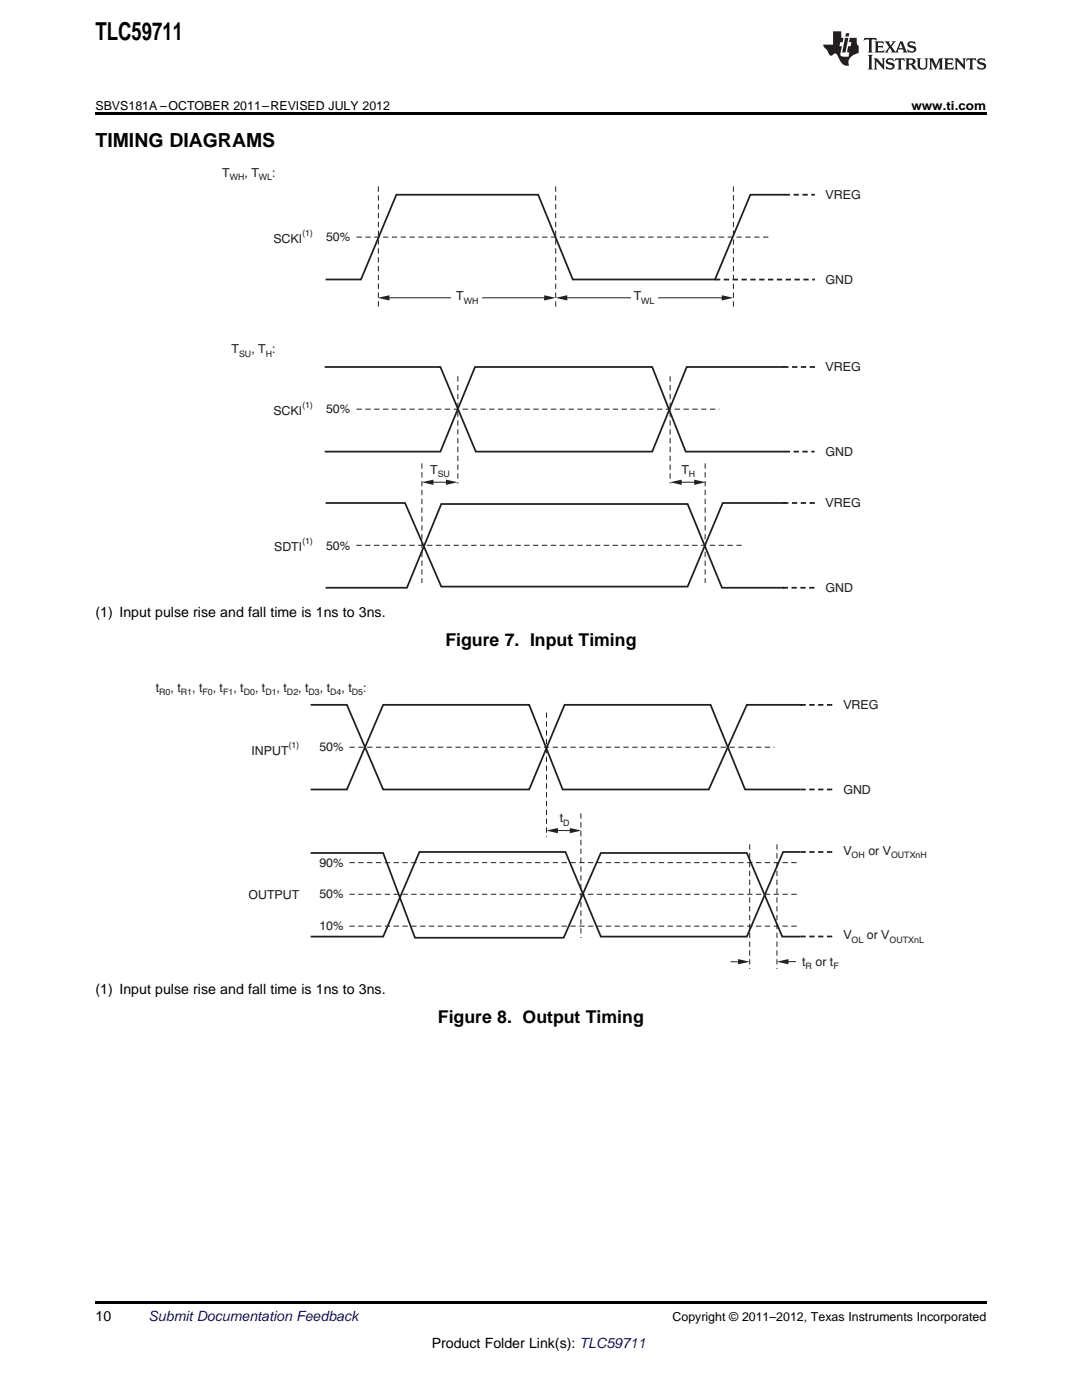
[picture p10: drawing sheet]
<svg xmlns="http://www.w3.org/2000/svg" width="216mm" height="279mm" viewBox="0 0 216 279" stroke-linecap="round" stroke-linejoin="round" font-family="sans-serif">
<path d="M62 140.7h7.2l7.3 16.9h29.1l7.1-16.9h29.1l6.9 16.9h11M160.1 140.7h-11.1l-7.6 16.9h-29.1l-6.7-16.9h-29.1l-7.3 16.9h-7.2M62 170.2h14.5l6.3 16.9h29.7l7.4-16.9h29.1l7.1 16.7h3.7M159.7 170h-3.4l-7.3 16.9h-29.1l-7.1-16.9h-29.1l-7.2 16.9h-14.5" fill="none" stroke="#231f20" stroke-width=".35"/>
<path d="M69.7 149.1h84.8M109 142.2v24.9M69.7 172.2h90M69.7 178.5h90M115.9 162.3v24.9M149.6 168.5v24.9M155 168.5v24.9M69.7 184.8h90" fill="none" stroke="#231f20" stroke-width=".2" stroke-dasharray="1.1 .7" stroke-linecap="butt"/>
<path d="M159.7 157.6h6.5M159.7 140.7h6.5M159.7 170h6.5M159.7 186.9h6.5" fill="none" stroke="#231f20" stroke-width=".35" stroke-dasharray="1.1 .7" stroke-linecap="butt"/>
<path d="M109 165.8l2.3-.6v1.1z" fill="#231f20"/>
<path d="M110.4 165.8h4.4" fill="none" stroke="#231f20" stroke-width=".2"/>
<g fill="#231f20">
<path d="M113.7 165.2l2.3 .6-2.3 .5z"/>
<path d="M155 191.9l2.3-.5v1.1z"/>
</g>
<path d="M156.4 191.9h2.4" fill="none" stroke="#231f20" stroke-width=".2"/>
<path d="M147.3 191.4l2.3 .5-2.3 .6z" fill="#231f20"/>
<path d="M145.8 191.9h2.4" fill="none" stroke="#231f20" stroke-width=".2"/>
<path d="M156.7 38.9h-7l-7 16.9h-28.4l-6.9-16.9h-28.3l-7.1 16.9h-7M64.8 73.2h23.1l7 16.9h35.2l6.9-16.9h19.6M64.8 90.1h23.1l6.9-16.9h35.3l6.7 16.9h19.9M65 100.4h15.8l7.3 16.7h49.1l7-16.7h12.5M65 117.3h16.2l6.9-16.7h49.1l6.9 16.7h12.5" fill="none" stroke="#231f20" stroke-width=".35"/>
<path d="M156.3 73.2h6.5M156.6 90.1h5.9M156.2 117.3h6.6M156.3 100.4h6.6" fill="none" stroke="#231f20" stroke-width=".35" stroke-dasharray="1.1 .7" stroke-linecap="butt"/>
<path d="M75.5 37.2v24.7M91.4 75.1v21.4M133.7 75.1v21.4M71.1 81.7h72.5M84.2 92.5v23.9M140.7 92.5v23.9M71.1 108.8h77.6" fill="none" stroke="#231f20" stroke-width=".2" stroke-dasharray="1.1 .7" stroke-linecap="butt"/>
<path d="M84.2 96.2l2.3-.5v1.1z" fill="#231f20"/>
<path d="M85.6 96.2h4.3" fill="none" stroke="#231f20" stroke-width=".2"/>
<g fill="#231f20">
<path d="M89 95.7l2.3 .5-2.3 .6z"/>
<path d="M133.7 96.2l2.3-.5v1.1z"/>
</g>
<path d="M135.1 96.2h4.3" fill="none" stroke="#231f20" stroke-width=".2"/>
<path d="M138.5 95.7l2.3 .5-2.3 .6z" fill="#231f20"/>
<path d="M156.6 38.9h6M142.7 55.8h19.9" fill="none" stroke="#231f20" stroke-width=".35" stroke-dasharray="1.1 .7" stroke-linecap="butt"/>
<path d="M110.9 37.2v24.7M146.3 37.2v24.7M71.1 47.3h82.3" fill="none" stroke="#231f20" stroke-width=".2" stroke-dasharray="1.1 .7" stroke-linecap="butt"/>
<path d="M75.4 59.4l2.3-.5v1.1z" fill="#231f20"/>
<path d="M77.1 59.4h32.2" fill="none" stroke="#231f20" stroke-width=".2"/>
<g fill="#231f20">
<path d="M108.6 58.9l2.3 .5-2.3 .6z"/>
<path d="M110.9 59.4l2.3-.5v1.1z"/>
</g>
<path d="M112.5 59.4h32.1" fill="none" stroke="#231f20" stroke-width=".2"/>
<path d="M144 58.9l2.3 .5-2.3 .6z" fill="#231f20"/>
<g fill="#fff">
<path d="M90.2 57.8h6v3.3h-6z" fill-rule="evenodd"/>
<path d="M125.9 57.8h5.2v3.3h-5.2z" fill-rule="evenodd"/>
</g>
<g fill="#231f20">
<path d="M172.5 7.6l-.1 .5 .4-.2h.6v.1v2.1l-.2 .4h.9l-.2-.4v-2.1l.1-.1h.5l.5 .2-.2-.5zM174.5 8.3l.2 .3v1.5l-.2 .4h1.8l.2-.6a1.04 1.04 0 0 1-1.3 .2v-.7h.6l.3 .2v-.6l-.3 .2h-.6v-.6l.8-.1 .4 .3-.2-.5zM176.5 8.3l.9 1.1-.9 1.1h.8l-.2-.2 .4-.7 .5 .7-.2 .2h1.5l-.2-.2 .2-.4h.9l.1 .4-.2 .2h1l-.3-.3-.7-1.9h-.5l-.9 2-.8-1 .9-1h-.8l.1 .3-.4 .5-.3-.6 .1-.2zM179.7 8.6l.4 1h-.7zM181.3 8.4a.63 .63 0 0 0-.2 .7 .63 .63 0 0 0 .6 .4l.6 .2 .1 .2a.75 .75 0 0 1-.7 .4 .75 .75 0 0 1-.6-.5l.1 .7 .1-.1a1.11 1.11 0 0 0 1.5-.6 1.13 1.13 0 0 0-1.2-.8l-.1-.4a1.04 1.04 0 0 1 1.2 .2l-.2-.5-.2 .1-.4-.2zM173.2 10.9l.2 .4v2.2l-.2 .4h1l-.3-.4v-2.2l.3-.4zM174.3 11.6l.3 .4v1.5l-.3 .4h.8l-.2-.4v-1.3l1.5 1.7v-1.9l.2-.4h-.7l.2 .4v.9l-1.1-1.3zM177 11.8a.62 .62 0 0 0-.2 .7 .62 .62 0 0 0 .6 .4l.6 .1 .1 .3a.76 .76 0 0 1-.7 .3 .76 .76 0 0 1-.7-.4l.2 .7 .1-.1a1.11 1.11 0 0 0 1.5-.6 1.13 1.13 0 0 0-1.2-.8l-.1-.4a1.04 1.04 0 0 1 1.2 .2l-.2-.6-.2 .1-.5-.1zM178.7 11.6l-.2 .6a.61 .61 0 0 1 .8-.3v1.6l-.2 .4h.9l-.2-.4v-1.6a.63 .63 0 0 1 .7 .3l-.1-.6zM180.6 11.6l.3 .4v1.5l-.3 .4h1l-.2-.2-.1-.8 .6 .2a.76 .76 0 0 0 1.2 .7l-1-1a.58 .58 0 0 0 .6-.5 .58 .58 0 0 0-.5-.6zM181.4 11.9h.1a.45 .45 0 0 1 .5 .1 .45 .45 0 0 1 .1 .5l-.8 .2zM182.9 11.6l.2 .2a2.17 2.17 0 0 0 .3 1.9 .99 .99 0 0 0 1.6-.6v-1.1l.2-.4h-.7l.2 .2a1.92 1.92 0 0 1-.2 1.8 .6 .6 0 0 1-.9-.5v-1.1l.2-.4zM185.4 11.6l.2 .4v1.5l-.2 .4h.7l-.2-.4v-1.4l.8 1.8 .8-1.8v1.4l-.2 .4h.9l-.2-.4v-1.5l.2-.4h-.8l-.6 1.5-.6-1.5zM188.4 11.6l.2 .4v1.5l-.2 .4h1.8l.1-.6a1.04 1.04 0 0 1-1.2 .1v-.6h.5l.4 .2v-.6l-.4 .2h-.5v-.7h.8l.3 .3-.1-.6zM190.5 11.6l.2 .4v1.5l-.2 .4h.7l-.2-.4v-1.3l1.5 1.7v-1.9l.2-.4h-.7l.2 .4v.9l-1.1-1.3zM192.9 11.6l-.1 .6a.61 .61 0 0 1 .7-.3l.1 1.6-.3 .4h1l-.3-.4 .1-1.6a.63 .63 0 0 1 .7 .3l-.1-.6zM195.2 11.8a.62 .62 0 0 0-.2 .7 .62 .62 0 0 0 .6 .4l.6 .1 .1 .3a.76 .76 0 0 1-.7 .3 .76 .76 0 0 1-.6-.4l.1 .7 .1-.1a1.11 1.11 0 0 0 1.6-.6 1.13 1.13 0 0 0-1.3-.8l-.1-.4a1.04 1.04 0 0 1 1.2 .2l-.1-.6-.2 .1-.5-.1z"/>
<path d="M166.2 6.3v2.6h-1.9v.4l.8 .9a.91 .91 0 0 0 1 .8 .56 .56 0 0 1 .5-.3 .56 .56 0 0 1 .5 .3l.4 .8a1.53 1.53 0 0 0 1.9 1.2 1.54 1.54 0 0 1 1-2.1l.9-.3v-1.4a1.52 1.52 0 0 1-.4-1.6h-1.3l-.2 .8h.5l-.2 .8h-.5l-.1 1v.2l.4 .1-.2 .8a1.93 1.93 0 0 1-1.6-.3l.3-1.8h-.5l.2-.8h.4l.2-.8h-.4v-1.3zM168.6 7.6l-.6 2.9h.7l.6-2.9zM168.8 6.6l-.1 .7h.6l.2-.7z"/>
</g>
<path d="M19 22.5h177.8v.5h-177.8zM19 259.7h177.8v.5h-177.8z" fill="#000"/>
<text font-size="4.9" x="19" y="7.9">TLC59711</text>
<text font-size="3.9" x="19" y="29.3">TIMING DIAGRAMS</text>
<g font-size="3.5">
<text x="88.9" y="128.9">Figure 7. Input Timing</text>
<text x="87.4" y="204.3">Figure 8. Output Timing</text>
</g>
<g font-size="2.8">
<text x="19" y="123.1">(1) Input pulse rise and fall time is 1ns to 3ns.</text>
<text x="19" y="198.4">(1) Input pulse rise and fall time is 1ns to 3ns.</text>
<text x="19" y="263.6">10</text>
<text x="86.1" y="269">Product Folder Link(s): TLC59711</text>
</g>
<text font-size="2.8" fill="#0000c8" x="29.6" y="263.6">Submit Documentation Feedback</text>
<g font-size="2.5">
<text x="19" y="21.9">SBVS181A –OCTOBER 2011–REVISED JULY 2012</text>
<text x="181.9" y="21.9">www.ti.com</text>
<text x="134.2" y="263.6">Copyright © 2011–2012, Texas Instruments Incorporated</text>
</g>
<g font-size="2.5" fill="#231f20">
<text x="44.3" y="35.2">T</text>
<text x="48.8" y="35.2">, T</text>
<text x="54.3" y="35.2">:</text>
<text x="164.7" y="39.7">VREG</text>
<text x="54.6" y="48.5">SCKI</text>
<text x="65.1" y="48.2">50%</text>
<text x="91" y="60">T</text>
<text x="126.5" y="60">T</text>
<text x="164.7" y="56.7">GND</text>
<text x="46.2" y="70.5">T</text>
<text x="50.2" y="70.5">, T :</text>
<text x="164.7" y="74.1">VREG</text>
<text x="54.6" y="82.8">SCKI</text>
<text x="65.1" y="82.5">50%</text>
<text x="85.8" y="94.5">T</text>
<text x="136" y="94.5">T</text>
<text x="164.7" y="91">GND</text>
<text x="164.7" y="101.3">VREG</text>
<text x="54.7" y="110">SDTI</text>
<text x="65.1" y="109.7">50%</text>
<text x="164.7" y="118.2">GND</text>
<text x="31.1" y="138.1">t</text>
<text x="34" y="138.1">, t</text>
<text x="38.3" y="138.1">, t</text>
<text x="42.5" y="138.1">, t</text>
<text x="46.6" y="138.1">, t</text>
<text x="50.9" y="138.1">, t</text>
<text x="55.2" y="138.1">, t</text>
<text x="59.5" y="138.1">, t</text>
<text x="63.8" y="138.1">, t</text>
<text x="68.1" y="138.1">, t</text>
<text x="72.5" y="138.1">:</text>
<text x="168.3" y="141.6">VREG</text>
<text x="63.7" y="150">50%</text>
<text x="50.2" y="150.6">INPUT</text>
<text x="168.3" y="158.4">GND</text>
<text x="111.7" y="164.1">t</text>
<text x="63.7" y="173">90%</text>
<text x="168.3" y="170.6">V</text>
<text x="173.3" y="170.6">or V</text>
<text x="49.6" y="179.5">OUTPUT</text>
<text x="63.7" y="179.3">50%</text>
<text x="63.7" y="185.7">10%</text>
<text x="168.3" y="187.5">V</text>
<text x="173" y="187.5">or V</text>
<text x="160.1" y="192.7">t</text>
<text x="162.7" y="192.7">or t</text>
</g>
<g font-size="1.8" fill="#231f20">
<text x="45.8" y="35.9">WH</text>
<text x="51.7" y="35.9">WL</text>
<text x="60.3" y="47.1">(1)</text>
<text x="92.5" y="60.7">WH</text>
<text x="128" y="60.7">WL</text>
<text x="47.7" y="71.2">SU</text>
<text x="53" y="71.2">H</text>
<text x="60.3" y="81.4">(1)</text>
<text x="87.4" y="95.2">SU</text>
<text x="137.5" y="95.2">H</text>
<text x="60.3" y="108.6">(1)</text>
<text x="31.8" y="138.8">R0</text>
<text x="36.1" y="138.8">R1</text>
<text x="40.4" y="138.8">F0</text>
<text x="44.5" y="138.8">F1</text>
<text x="48.6" y="138.8">D0</text>
<text x="52.9" y="138.8">D1</text>
<text x="57.3" y="138.8">D2</text>
<text x="61.6" y="138.8">D3</text>
<text x="65.9" y="138.8">D4</text>
<text x="70.2" y="138.8">D5</text>
<text x="57.6" y="149.2">(1)</text>
<text x="112.4" y="164.9">D</text>
<text x="169.9" y="171.3">OH</text>
<text x="177.8" y="171.3">OUTXnH</text>
<text x="169.9" y="188.2">OL</text>
<text x="177.5" y="188.2">OUTXnL</text>
<text x="160.8" y="193.4">R</text>
<text x="166.3" y="193.4">F</text>
</g>
</svg>
